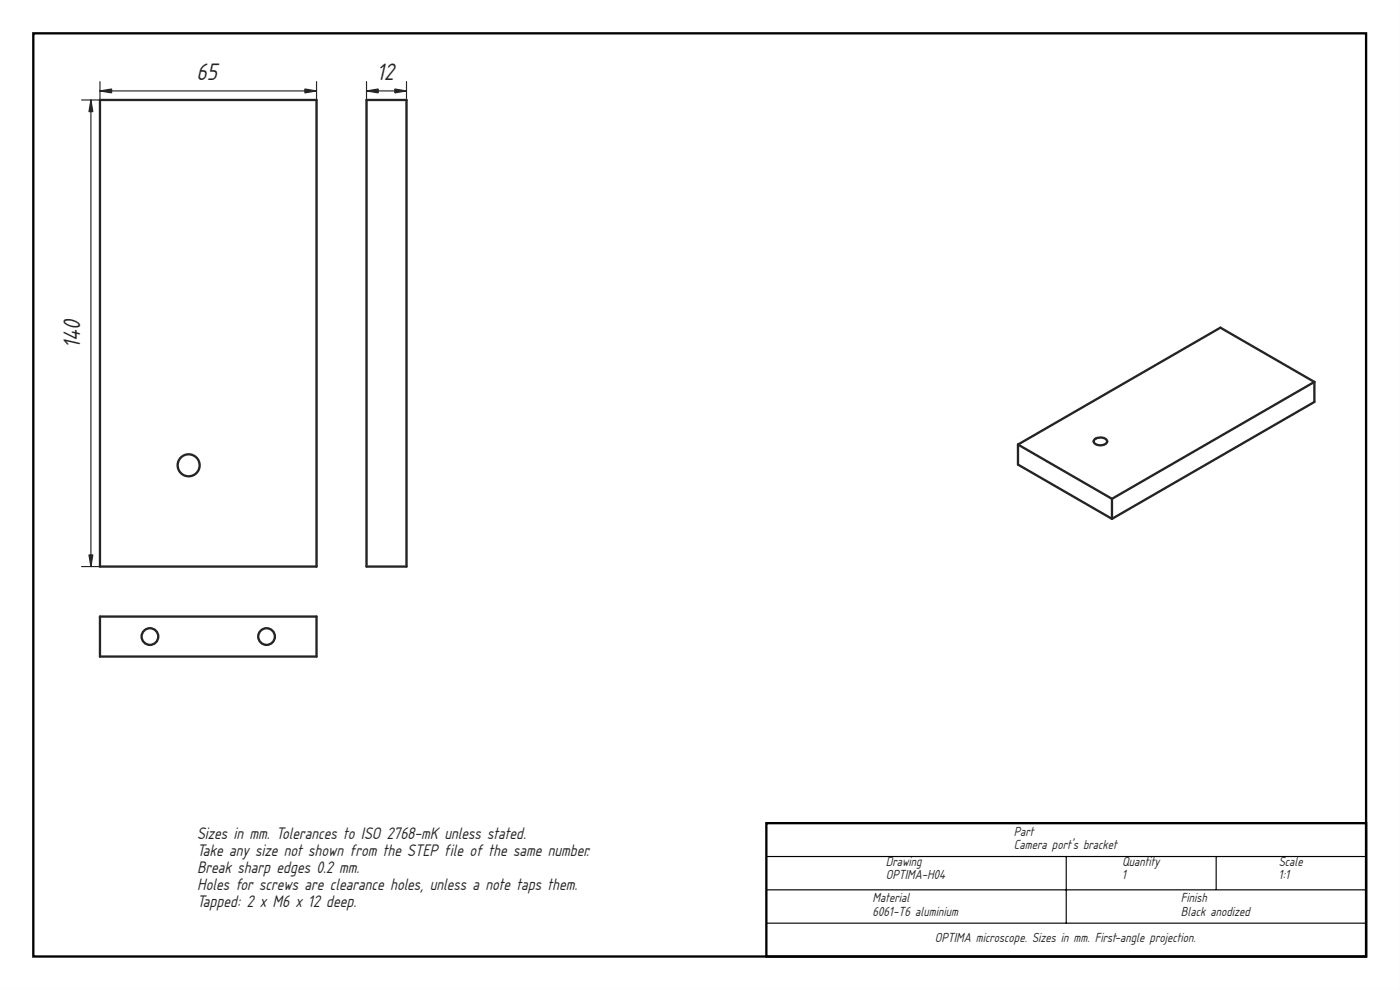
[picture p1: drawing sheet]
<svg xmlns="http://www.w3.org/2000/svg" width="420mm" height="297mm" viewBox="0 0 420 297" stroke-linecap="round" stroke-linejoin="round" font-family="sans-serif">
<path d="M0 0h420v297h-420zM0 0v297h420v-297z" fill="#000"/>
<path d="M10 10h400v277h-400zM230 247h180v40h-180z" fill="none" stroke="#000" stroke-width=".7" stroke-linecap="butt"/>
<path d="M230 257h180M320 257v20M365 257v10M230 267h180M230 277h180" fill="none" stroke="#000" stroke-width=".35"/>
<g fill="#fff">
<path d="M30 30h65v140h-65z" fill-rule="evenodd"/>
<circle cx="56.6" cy="139.6" r="3.3"/>
</g>
<g fill="none" stroke="#212529" stroke-width=".7">
<path d="M30 30h65v140h-65z"/>
<circle cx="56.6" cy="139.6" r="3.3"/>
</g>
<path d="M24.5 30h5.6M27.3 30v140M30 27.3h65M30 24.5v145.5M95 24.5v145.5M24.5 170h5.6" fill="none" stroke="#212529" stroke-width=".35"/>
<g fill="#212529" stroke="#212529" stroke-width=".35">
<path d="M91.5 26.7l3.5 .6-3.5 .6z"/>
<path d="M30 27.3l3.5-.6v1.2z"/>
<path d="M26.7 166.5h1.2l-.6 3.5z"/>
<path d="M27.3 30l.6 3.5h-1.2z"/>
</g>
<g fill="#fff">
<path d="M30 185h65v12h-65z" fill-rule="evenodd"/>
<circle cx="45" cy="191" r="2.5"/>
<circle cx="80" cy="191" r="2.5"/>
</g>
<g fill="none" stroke="#212529" stroke-width=".7">
<path d="M30 185h65v12h-65z"/>
<circle cx="45" cy="191" r="2.5"/>
<circle cx="80" cy="191" r="2.5"/>
</g>
<path d="M110 30h12v140h-12z" fill-rule="evenodd" fill="#fff"/>
<path d="M110 30h12v140h-12z" fill="none" stroke="#212529" stroke-width=".7"/>
<path d="M110 27.3h12M110 24.5v145.5M122 24.5v145.5" fill="none" stroke="#212529" stroke-width=".35"/>
<g fill="#212529" stroke="#212529" stroke-width=".35">
<path d="M118.5 26.7l3.5 .6-3.5 .6z"/>
<path d="M110 27.3l3.5-.6v1.2z"/>
</g>
<g fill="#fff">
<path d="M305.5 133.4l60.8-35.1 28.2 16.3v6l-60.8 35.1-28.2-16.3z" fill-rule="evenodd"/>
<path d="M305.5 133.4l60.8-35.1 28.2 16.3-60.8 35.1z" fill-rule="evenodd"/>
<path d="M333.7 149.7l60.8-35.1v6l-60.8 35.1z" fill-rule="evenodd"/>
<path d="M305.5 133.4l28.2 16.3v6l-28.2-16.3z" fill-rule="evenodd"/>
<path d="M328.6 131.8a2.73 2.73 0 0 1 3.6 .4 1.74 1.74 0 0 1-2.5 1.4l-.9-.3a.84 .84 0 0 1-.6-.7 .84 .84 0 0 1 .4-.8z" fill-rule="evenodd"/>
</g>
<path d="M394.5 114.6l-28.2-16.3-60.8 35.1M394.5 114.6l-60.8 35.1M394.5 114.6v6l-60.8 35.1M305.5 133.4v6l28.2 16.3M305.5 133.4l28.2 16.3M328.6 131.8a2.73 2.73 0 0 1 3.6 .4 1.74 1.74 0 0 1-2.5 1.4l-.9-.3a.84 .84 0 0 1-.6-.7 .84 .84 0 0 1 .4-.8zM333.7 149.7v6" fill="none" stroke="#212529" stroke-width=".7"/>
<g font-size="6.7" fill="#212529">
<text x="59" y="24.1">65</text>
<text x="113.1" y="24.1">12</text>
<text x="24.1" y="104.3" transform="rotate(-90 24.1 104.3)">140</text>
</g>
<g font-size="4.7" fill="#212529">
<text x="59.1" y="251.7">Sizes in mm. Tolerances to ISO 2768-mK unless stated.</text>
<text x="59.1" y="256.8">Take any size not shown from the STEP file of the same number.</text>
<text x="59.1" y="261.9">Break sharp edges 0.2 mm.</text>
<text x="59.1" y="267">Holes for screws are clearance holes, unless a note taps them.</text>
<text x="59.1" y="272.1">Tapped: 2 x M6 x 12 deep.</text>
</g>
<g font-size="3.7" fill="#212529">
<text x="304.3" y="250.7">Part</text>
<text x="304.3" y="254.8">Camera port's bracket</text>
<text x="265.8" y="259.7">Drawing</text>
<text x="265.8" y="263.8">OPTIMA-H04</text>
<text x="336.7" y="259.7">Quantity</text>
<text x="336.7" y="263.8">1</text>
<text x="383.8" y="259.7">Scale</text>
<text x="383.8" y="263.8">1:1</text>
<text x="261.9" y="270.7">Material</text>
<text x="261.9" y="274.8">6061-T6 aluminium</text>
<text x="354.4" y="270.7">Finish</text>
<text x="354.4" y="274.8">Black anodized</text>
<text x="280.6" y="282.7">OPTIMA microscope. Sizes in mm. First-angle projection.</text>
</g>
</svg>
